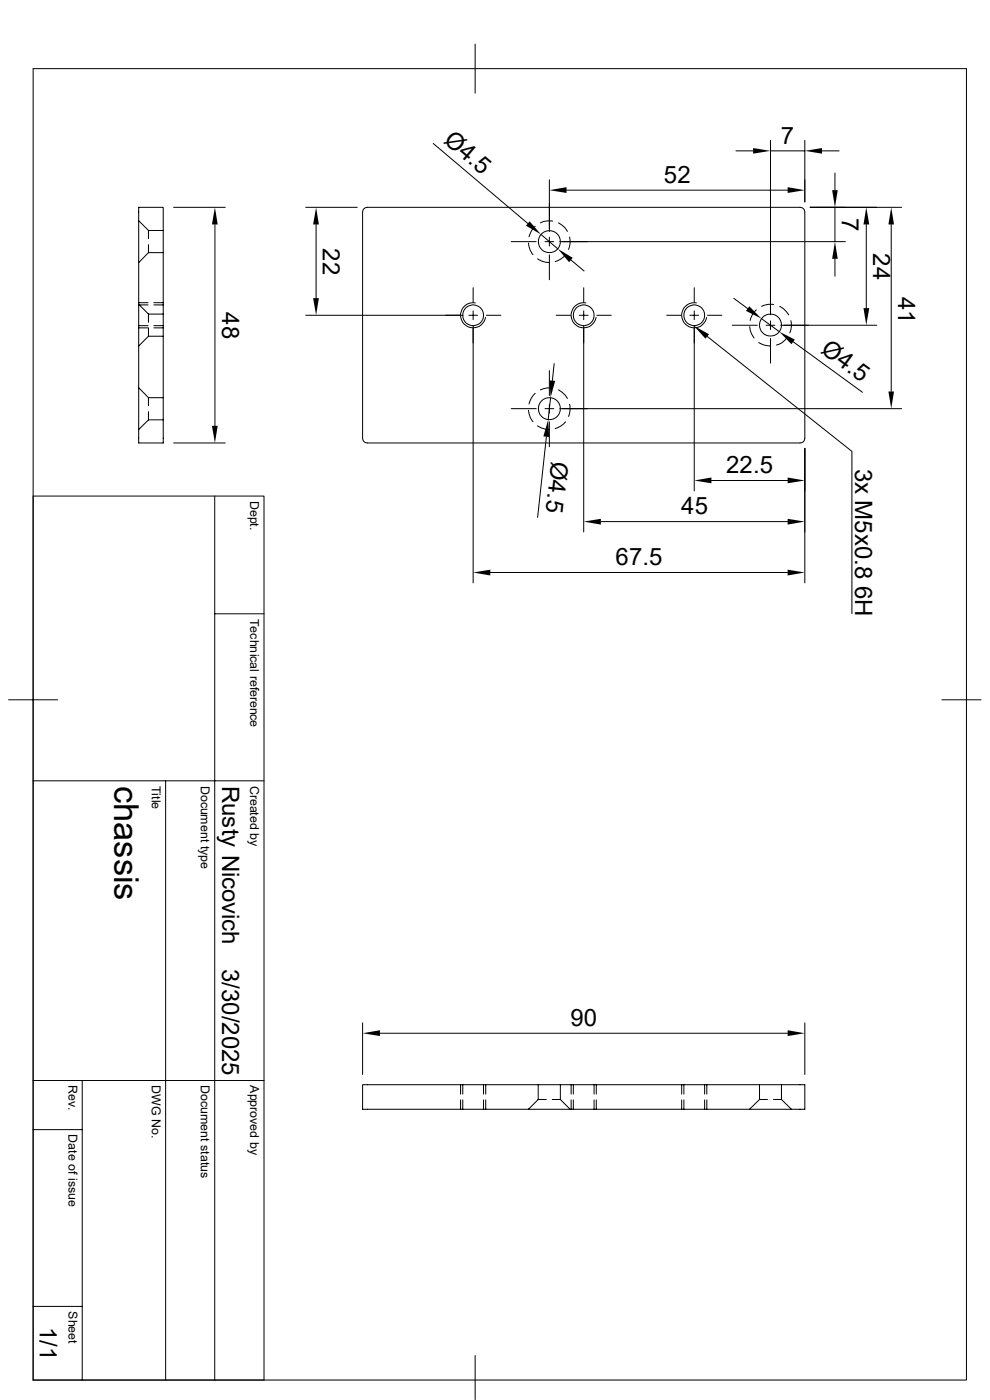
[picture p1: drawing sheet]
<svg xmlns="http://www.w3.org/2000/svg" width="210mm" height="297mm" viewBox="0 0 210 297" stroke-linecap="round" stroke-linejoin="round" font-family="sans-serif">
<g fill="none" stroke="#000" stroke-width=".21">
<path d="M7 14.6h198v278.2h-198zM100.8 9.4v10.4M91.9 30.4l20.1 17M116.5 38.1v11M156.1 32h3.7M163.4 29.8v37M163.4 32h7.3M170.7 29.8v13M174.4 32h3.6M177.1 36.7v3.6M29.4 44h5.2v50h-5.2zM29.4 46.8l2.1 2.1"/>
<path d="M31.5 48.9v1.7M31.5 51.9v1.7M31.5 53.6l-2.1 2.1M31.5 53.6h3.1M31.5 48.9h3.1M36.8 44h11M45.6 47.6v42.7M64.9 44h10.9M67.1 47.6v15.6M77.2 44.3l.7-.3h91.8l.5 .1 .4 .4 .1 .5v48l-.1 .5-.4 .4-.5 .1h-91.8l-.5-.1-.4-.4-.1-.5v-48zM108.5 51.3h5.2M112.1 51.6a4.2 4.2 0 0 0 1 2.4"/>
<path d="M113.5 48a4.4 4.4 0 0 0-1.3 2.2M114 54.9a4.4 4.4 0 0 0 2.5 .8M114.8 49.7l3.5 3.1M115.6 51.3h1.9M116.5 50.3v1.9M116.5 54.1v5.3M117.2 46.9a4.2 4.2 0 0 0-2.6 .4M118.4 47.3a4.9 4.9 0 0 1 2 1.8M118.7 51.3h60.6M120 54.1a4.4 4.4 0 0 1-2.2 1.4M120.2 40.3h46.9M120.8 50.3a4 4 0 0 1-.2 2.6"/>
<path d="M121.1 55.2l2.8 2.3M171.9 44h19.4M177.1 44v7.3M177.1 54.9v3.7M183.8 47.6v17.8M189.1 47.6v35.5M29.4 64.6l2.1 2M29.4 64.7h2M29.4 69.1h2M29.4 64.2h2M29.4 69.6h2M31.5 66.6v1.8"/>
<path d="M31.5 69.6v1.7M31.5 71.3l-2.1 2.1M31.5 71.3h3.1M31.5 66.6h3.1M32.6 64.7h2M32.6 69.1h2M32.6 64.2h2M32.6 69.6h2M64.9 66.9h33.3M99.4 66.9h1.9M100.4 69.1v54.6M100.4 61v3.1"/>
<path d="M100.4 66v1.8M100.8 64.3a2.67 2.67 0 0 0-3.1 2.1 2.67 2.67 0 0 0 2.2 3.1 2.67 2.67 0 0 0 3.1-2.1M103.2 66.9h3.1M116.5 78.6v5.3M117.6 77.1l-.4 3.6M118 66.9h3M122.9 66.9h1.9M123.8 69.1v43.8M123.8 61v3.1M123.8 66v1.8M124.3 64.3a2.67 2.67 0 0 0-3.1 2.1 2.67 2.67 0 0 0 2.2 3.1 2.67 2.67 0 0 0 3-2.1M126.6 66.9h3.1"/>
<path d="M141.4 66.9h3.1M146.3 66.9h1.9M147.3 61v3.1M147.3 66v1.8M147.3 69.1v35M147.7 64.3a2.67 2.67 0 0 0-3.1 2.1 2.67 2.67 0 0 0 2.2 3.1 2.67 2.67 0 0 0 3.1-2.1M150 71.4l30.7 24.4v34.4M150.1 66.9h3M155.4 69h5.3M155.7 63.3l2.9 2.1M159 69.3a4.2 4.2 0 0 0 1 2.4M160.4 65.7a4 4 0 0 0-1.3 2.3"/>
<path d="M161 72.6a4.1 4.1 0 0 0 2.4 .8M161.5 67.6l3.8 2.8M162.5 69h1.9M163.4 68.1v1.8M163.4 71.8v5.2M164.1 64.6a4.2 4.2 0 0 0-2.6 .4M165.4 65a3.8 3.8 0 0 1 1.9 1.8M165.6 69h20.4M166.9 71.8a3.5 3.5 0 0 1-2.2 1.4M167.8 68a3.9 3.9 0 0 1-.2 2.6M168.3 72.5l14.7 10.7M29.4 82.3l2.1 2.1"/>
<path d="M31.5 84.4v1.7M31.5 87.3v1.8M31.5 89.1l-2.1 2M31.5 89.1h3.1M31.5 84.4h3.1M36.8 94h11M108.5 86.7h5.2M112.1 87a3.9 3.9 0 0 0 1 2.5M113.5 83.4a4.3 4.3 0 0 0-1.3 2.3M114 90.3a4.4 4.4 0 0 0 2.5 .8M115.6 86.7h1.9M115.9 92.7l-1.9 17.1"/>
<path d="M116.5 85.8v1.8M116.5 89.5v5.3M116.8 84.4l-.5 4.6M117.2 82.3a4.2 4.2 0 0 0-2.6 .4M118.4 82.7a4.9 4.9 0 0 1 2 1.8M118.7 86.7h72.6M120 89.5a4.4 4.4 0 0 1-2.2 1.4M120.8 85.8a3.9 3.9 0 0 1-.2 2.5M170.7 95.1v28.6M7 105.2h49v187.6h-49M45.6 105.2v187.6M127.5 110.7h39.6"/>
<path d="M150.9 101.9h16.2M45.6 130.2h10.4M104 121.5h63.1M1.8 148.5h10.4M199.8 148.5h8.3M7 165.7h49M35.1 165.7v127.1M76.9 217v11M80.6 219.2h86.5M170.7 217v11M7 239.6h10.4M7 229.2h49"/>
<path d="M17.4 229.2v63.6M76.9 230.1h93.8v5.2h-93.8zM97.7 230.1v2M97.7 233.3v2M98.2 230.1v2M98.2 233.3v2M102.6 230.1v2M102.6 233.3v2M103 230.1v2M103 233.3v2M114.2 233.3h1.7M114.2 233.3l-2.1 2"/>
<path d="M114.2 230.1v3.2M117.1 233.3h1.8M118.9 233.3l2 2M118.9 230.1v3.2M121.2 230.1v2M121.2 233.3v2M121.6 230.1v2M121.6 233.3v2M126 230.1v2M126 233.3v2M126.5 230.1v2M126.5 233.3v2"/>
<path d="M144.6 230.1v2M144.6 233.3v2M145.1 230.1v2M145.1 233.3v2M149.5 230.1v2M149.5 233.3v2M149.9 230.1v2M149.9 233.3v2M161.1 233.3h1.7M161.1 233.3l-2.1 2M161.1 230.1v3.2M164.1 233.3h1.7"/>
<path d="M165.8 233.3l2.1 2M165.8 230.1v3.2M7 277.2h10.4M100.8 287.6v9.3"/>
<circle cx="116.5" cy="51.3" r="2.34"/>
<circle cx="100.4" cy="66.9" r="2.2"/>
<circle cx="123.8" cy="66.9" r="2.2"/>
<circle cx="147.3" cy="66.9" r="2.2"/>
<circle cx="163.4" cy="69" r="2.34"/>
<circle cx="116.5" cy="86.7" r="2.34"/>
</g>
<g fill="#000">
<path d="M116.5 40.3l3.7-.6v1.2zM159.8 31.4l3.6 .6-3.6 .6zM167.1 39.7l3.6 .6-3.6 .6zM170.7 32l3.7-.6v1.2zM45.6 44l.6 3.6h-1.2zM67.1 44l.5 3.6h-1.2zM112.4 46.9l2.4 2.8-3.2-1.8zM118.3 52.8l3.2 1.9-.8 .9zM176.5 40.3h1.2l-.6 3.7zM177.1 51.3l.6 3.6h-1.2zM183.8 44l.6 3.6h-1.2zM189.1 44l.6 3.6h-1.2z"/>
<path d="M66.4 63.2h1.2l-.5 3.7zM147.2 69.1l3.2 1.8-.8 .9zM159 65l2.5 2.6-3.3-1.6zM165.3 70.4l3.3 1.7-.7 .9zM183.2 65.4h1.2l-.6 3.6zM45 90.3h1.2l-.6 3.7zM116.3 89l.2 3.7-1.2-.1zM116.6 80.7l1.2 .1-1 3.6zM188.5 83.1h1.2l-.6 3.6zM123.8 110.7l3.7-.6v1.2zM147.3 101.9l3.6-.6v1.2zM167.1 101.3l3.6 .6-3.6 .6z"/>
<path d="M167.1 110.1l3.6 .6-3.6 .6zM100.4 121.5l3.6-.6v1.2zM167.1 120.9l3.6 .6-3.6 .6zM76.9 219.2l3.7-.6v1.2zM167.1 218.6l3.6 .6-3.6 .6z"/>
</g>
<text font-size="7.3" x="24.2" y="166.7" transform="rotate(90 24.2 166.7)">chassis</text>
<g font-size="5.1">
<text x="93.9" y="30.1" transform="rotate(40 93.9 30.1)">Ø4.5</text>
<text x="165.7" y="30.5">7</text>
<text x="140.8" y="38.8">52</text>
<text x="178.6" y="46.2" transform="rotate(90 178.6 46.2)">7</text>
<text x="68.5" y="52.7" transform="rotate(90 68.5 52.7)">22</text>
<text x="185.3" y="53.7" transform="rotate(90 185.3 53.7)">24</text>
<text x="190.5" y="62.9" transform="rotate(90 190.5 62.9)">41</text>
<text x="47.1" y="66.3" transform="rotate(90 47.1 66.3)">48</text>
<text x="173.9" y="74.7" transform="rotate(36 173.9 74.7)">Ø4.5</text>
<text x="117" y="97.7" transform="rotate(96 117 97.7)">Ø4.5</text>
<text x="154.1" y="100.4">22.5</text>
<text x="181.4" y="99.4" transform="rotate(90 181.4 99.4)">3x M5x0.8 6H</text>
<text x="144.5" y="109.1">45</text>
<text x="130.6" y="119.9">67.5</text>
<text x="47.1" y="166.7" transform="rotate(90 47.1 166.7)">Rusty Nicovich</text>
<text x="47.1" y="205.5" transform="rotate(90 47.1 205.5)">3/30/2025</text>
<text x="121" y="217.7">90</text>
<text x="8.4" y="281.4" transform="rotate(90 8.4 281.4)">1/1</text>
</g>
<g font-size="2.6">
<text x="53.1" y="106.3" transform="rotate(90 53.1 106.3)">Dept.</text>
<text x="53.1" y="131.3" transform="rotate(90 53.1 131.3)">Technical reference</text>
<text x="32.2" y="166.7" transform="rotate(90 32.2 166.7)">Title</text>
<text x="42.6" y="166.7" transform="rotate(90 42.6 166.7)">Document type</text>
<text x="53.1" y="166.7" transform="rotate(90 53.1 166.7)">Created by</text>
<text x="14.5" y="230.2" transform="rotate(90 14.5 230.2)">Rev.</text>
<text x="32.2" y="230.2" transform="rotate(90 32.2 230.2)">DWG No.</text>
<text x="42.6" y="230.2" transform="rotate(90 42.6 230.2)">Document status</text>
<text x="53.1" y="230.2" transform="rotate(90 53.1 230.2)">Approved by</text>
<text x="14.5" y="240.7" transform="rotate(90 14.5 240.7)">Date of issue</text>
<text x="14.5" y="278.2" transform="rotate(90 14.5 278.2)">Sheet</text>
</g>
</svg>
